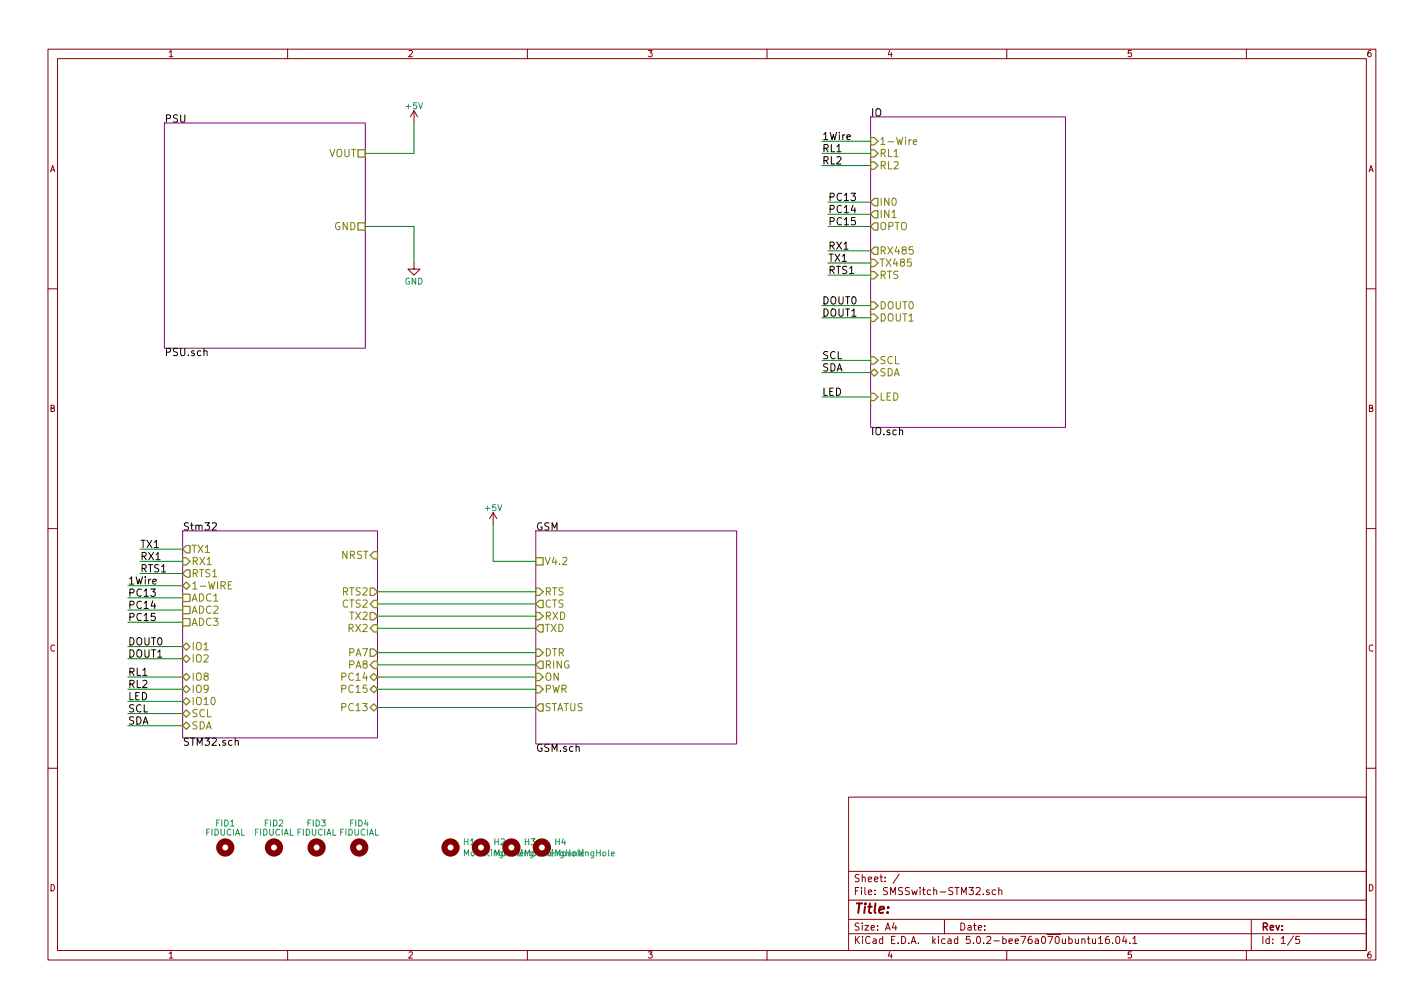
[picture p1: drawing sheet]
<svg xmlns="http://www.w3.org/2000/svg" width="297mm" height="210mm" viewBox="0 0 297 210" stroke-linecap="round" stroke-linejoin="round" font-family="sans-serif">
<g fill="none" stroke="#840000" stroke-width=".21">
<path d="M10 10.3h277v189.9h-277zM12 12.2h273v186.1h-273zM60 10.3v1.9M110 10.3v1.9M160 10.3v1.9M210 10.3v1.9M260 10.3v1.9M86.4 23.1l-.8 1.3M86.4 23.1v2.5M86.4 23.1l.7 1.3M86.4 54.9v1.2h1.2l-1.2 1.3-1.3-1.3h1.3M10 60.2h2"/>
<path d="M285 60.2h2M10 110.3h2M102.9 106.9l-.8 1.3M102.9 106.9v2.6M102.9 106.9l.7 1.3M285 110.3h2M10 160.2h2M177 166.3h108v32h-108zM285 160.2h2M60 198.3v1.9M110 198.3v1.9M160 198.3v1.9"/>
<path d="M177 194.8h108M177 191.8h108M177 187.8h108M177 181.8h108M186.5 192.5l-.4 1h1M186.8 193v1M187.6 182.3l-1.3 2M197 191.8v3M205.1 186.5v.1M206.3 185.7l-.3-.1-.2 .2v.2l.5 .2v.3h-.5M207.7 185.7l-.4-.1-.3 .3v.6l.3 .1 .4-.1M208.3 185.7l.2-.1 .4 .1 .1 .9"/>
<path d="M208.3 185.1v1.5M210 198.3v1.9M226.8 195.8h.6M227 195.3v1.3l.4 .2M227.9 195.8v.9l.4 .1 .2-.1M228.5 195.8v1M229.2 195.8l.4-.5v1.5M229.2 196.8h.8M231.3 195.3l-.4 .1a.96 .96 0 0 0 0 1.4l.5-.1v-.5l-.2-.3-.5 .1-.1 .2M232.1 196.7v.1M232.9 195.5l.3-.2a.86 .86 0 0 1-.1 1.5l-.2-.1-.2-.4zM234.5 195.2l-.3 1.1h.9"/>
<path d="M234.9 195.8v1M235.7 196.7v.1M236.3 195.8l.4-.5v1.5M236.3 196.8h.9M260 198.3v1.9M261 191.8v6.5M269.8 195.2l-1.2 2M271 195.3h-.7v.7h.7l.1 .2-.1 .5-.2 .1-.5-.1"/>
</g>
<path d="M34.3 25.6h41.9v47h-41.9zM181.6 24.4h40.6v64.7h-40.6zM38.1 110.7h40.6v43.2h-40.6zM111.8 110.7h41.9v44.5h-41.9z" fill="none" stroke="#840084" stroke-width=".21"/>
<path d="M42.5 73.3l.3-.1h.3l.1 1M44.3 109.2l.5-.2 .3 .2v.3l-.9 1.1h.9M49 154.6l.3-.1h.3l.1 1" fill="none" stroke="#000" stroke-width=".21"/>
<g fill="none" stroke="#848400" stroke-width=".25">
<path d="M74.7 31.2h1.5v1.6h-1.5zM181.6 28.7h.8l.7 .8-.7 .7h-.8zM181.6 31.2h.8l.7 .8-.7 .8h-.8zM181.6 33.8h.8l.7 .7-.7 .8h-.8zM74.7 46.5h1.5v1.5h-1.5zM181.6 54.1h.8l.7 .8-.7 .7h-.8zM181.6 56.6h.8l.7 .8-.7 .8h-.8zM182.4 41.4h.7v1.5h-.7l-.8-.7zM182.4 43.9h.7v1.6h-.7l-.8-.8zM182.4 46.5h.7v1.5h-.7l-.8-.8zM182.4 51.6h.7v1.5h-.7l-.8-.8zM181.6 63h.8l.7 .7-.7 .8h-.8z"/>
<path d="M181.6 65.5h.8l.7 .8-.7 .8h-.8zM181.6 74.4h.8l.7 .8-.7 .7h-.8zM181.6 77.7l.8-.7 .7 .7-.7 .8zM181.6 82h.8l.7 .8-.7 .8h-.8zM38.1 116.3h.8l.7 .8-.7 .8h-.8zM38.9 113.8h.7v1.5h-.7l-.8-.8zM38.9 118.9h.7v1.5h-.7l-.8-.8zM78 115.1h.7v1.5h-.7l-.8-.8zM111.8 116.3h1.5v1.6h-1.5zM38.1 123.9h1.5v1.6h-1.5zM38.1 126.5h1.5v1.5h-1.5zM38.1 129h1.5v1.6h-1.5z"/>
<path d="M38.1 134.9l.8-.8 .7 .8-.7 .7zM38.1 137.4l.8-.8 .7 .8-.7 .8zM38.1 122.2l.8-.8 .7 .8-.7 .7zM77.2 122.7h.8l.7 .7-.7 .8h-.8zM77.2 127.8h.8l.7 .7-.7 .8h-.8zM77.2 135.4h.8l.7 .7-.7 .8h-.8zM78 130.3h.7v1.5h-.7l-.8-.7zM78 125.2h.7v1.5h-.7l-.8-.7zM78 137.9h.7v1.5h-.7l-.8-.7zM111.8 127.8h.7l.8 .7-.8 .8h-.7zM111.8 122.7h.7l.8 .7-.8 .8h-.7zM111.8 135.4h.7l.8 .7-.8 .8h-.7z"/>
<path d="M112.5 125.2h.8v1.5h-.8l-.7-.7zM112.5 130.3h.8v1.5h-.8l-.7-.7zM112.5 137.9h.8v1.5h-.8l-.7-.7zM38.1 148.8l.8-.7 .7 .7-.7 .8zM38.1 151.4l.8-.8 .7 .8-.7 .7zM38.1 141.2l.8-.7 .7 .7-.7 .8zM38.1 143.8l.8-.8 .7 .8-.7 .7zM38.1 146.3l.8-.8 .7 .8-.7 .8zM77.2 147.6l.8-.8 .7 .8-.7 .7zM77.2 141.2l.8-.7 .7 .7-.7 .8zM78 143l.7 .8-.7 .7-.8-.7zM111.8 140.5h.7l.8 .7-.8 .8h-.7z"/>
<path d="M111.8 143h.7l.8 .8-.8 .7h-.7zM111.8 147.6l.7-.8h.8v1.5h-.8z"/>
</g>
<path d="M190.5 29.6l.7-.1-.1-.3-.4-.1-.2 .2 .1 .8h.5M47.6 122h.5M48.4 121.3h-.8v1.6h.8" fill="none" stroke="#848400" stroke-width=".21"/>
<g fill="none" stroke="#008400" stroke-width=".21">
<path d="M86.4 25.6v6.4h-10.2M171.4 32h10.2M171.4 34.5h10.2M171.4 29.5h10.2M76.2 47.2h10.2v7.7M172.7 47.2h8.9M172.7 42.2h8.9M172.7 44.7h8.9M172.7 52.3h8.9M172.7 54.9h8.9M172.7 57.4h8.9M171.4 63.7h10.2"/>
<path d="M171.4 66.3h10.2M171.4 75.2h10.2M171.4 77.7h10.2M171.4 82.8h10.2M29.2 117.1h8.9M29.2 114.5h8.9M29.2 119.6h8.9M102.9 109.5v7.6h8.9M26.7 122.2h11.4M26.7 129.8h11.4M26.7 137.4h11.4M26.7 134.9h11.4"/>
<path d="M26.7 124.7h11.4M26.7 127.2h11.4M78.7 131.1h33.1M78.7 128.5h33.1M78.7 126h33.1M78.7 123.4h33.1M78.7 138.7h33.1M78.7 136.1h33.1M26.7 141.2h11.4M26.7 143.8h11.4M26.7 148.8h11.4M26.7 151.4h11.4"/>
<path d="M26.7 146.3h11.4M78.7 141.2h33.1M78.7 143.8h33.1M78.7 147.6h33.1"/>
</g>
<g fill="none" stroke="#840000" stroke-width="1.3">
<circle cx="47" cy="176.8" r="1.27"/>
<circle cx="57.1" cy="176.8" r="1.27"/>
<circle cx="66" cy="176.8" r="1.27"/>
<circle cx="74.9" cy="176.8" r="1.27"/>
<circle cx="94" cy="176.8" r="1.27"/>
<circle cx="100.3" cy="176.8" r="1.27"/>
<circle cx="106.7" cy="176.8" r="1.27"/>
<circle cx="113" cy="176.8" r="1.27"/>
</g>
<path d="M127.5 178.1l.6-.1v-.3h-.4l-.2 .2 .1 .6h.5" fill="none" stroke="#008484" stroke-width=".21"/>
<text font-size="2.8" fill="#840000" x="178" y="190.5">Title:</text>
<g font-size="2.1">
<text x="34.3" y="25.5">PSU</text>
<text x="171.4" y="29.2">1Wire</text>
<text x="181.6" y="24.3">IO</text>
<text x="171.4" y="31.7">RL1</text>
<text x="171.4" y="34.3">RL2</text>
<text x="172.7" y="41.9">PC13</text>
<text x="172.7" y="44.4">PC14</text>
<text x="172.7" y="47">PC15</text>
<text x="172.7" y="52.1">RX1</text>
<text x="172.7" y="54.6">TX1</text>
<text x="172.7" y="57.1">RTS1</text>
<text x="171.4" y="63.5">DOUT0</text>
<text x="171.4" y="66">DOUT1</text>
<text x="34.3" y="74.3">PSU.sch</text>
<text x="171.4" y="74.9">SCL</text>
<text x="171.4" y="77.5">SDA</text>
<text x="171.4" y="82.5">LED</text>
<text x="181.6" y="90.8">IO.sch</text>
<text x="38.1" y="110.6">Stm32</text>
<text x="111.8" y="110.6">GSM</text>
<text x="29.2" y="114.3">TX1</text>
<text x="29.2" y="116.8">RX1</text>
<text x="29.2" y="119.4">RTS1</text>
<text x="26.7" y="121.9">1Wire</text>
<text x="26.7" y="124.5">PC13</text>
<text x="26.7" y="127">PC14</text>
<text x="26.7" y="129.5">PC15</text>
<text x="26.7" y="137.2">DOUT1</text>
<text x="26.7" y="134.6">DOUT0</text>
<text x="26.7" y="141">RL1</text>
<text x="26.7" y="143.5">RL2</text>
<text x="26.7" y="148.6">SCL</text>
<text x="26.7" y="146">LED</text>
<text x="26.7" y="151.1">SDA</text>
<text x="38.1" y="155.5">STM32.sch</text>
<text x="111.8" y="156.8">GSM.sch</text>
</g>
<g font-size="2.1" fill="#848400">
<text x="68.5" y="32.8">VOUT</text>
<text x="183.4" y="30.2">1-Wire</text>
<text x="183.4" y="32.8">RL1</text>
<text x="183.4" y="35.3">RL2</text>
<text x="183.4" y="42.9">IN0</text>
<text x="183.4" y="45.5">IN1</text>
<text x="69.7" y="48">GND</text>
<text x="183.4" y="48">OPTO</text>
<text x="183.4" y="53.1">RX485</text>
<text x="183.4" y="55.6">TX485</text>
<text x="183.4" y="58.2">RTS</text>
<text x="183.4" y="64.5">DOUT0</text>
<text x="183.4" y="67.1">DOUT1</text>
<text x="183.4" y="75.9">SCL</text>
<text x="183.4" y="78.5">SDA</text>
<text x="183.4" y="83.6">LED</text>
<text x="39.9" y="115.3">TX1</text>
<text x="39.9" y="117.9">RX1</text>
<text x="71.2" y="116.6">NRST</text>
<text x="113.5" y="117.9">V4.2</text>
<text x="39.9" y="125.5">ADC1</text>
<text x="39.9" y="122.9">1-WIRE</text>
<text x="39.9" y="120.4">RTS1</text>
<text x="71.5" y="124.2">RTS2</text>
<text x="113.5" y="124.2">RTS</text>
<text x="39.9" y="128">ADC2</text>
<text x="39.9" y="130.6">ADC3</text>
<text x="71.5" y="126.7">CTS2</text>
<text x="72.8" y="131.8">RX2</text>
<text x="73.1" y="129.3">TX2</text>
<text x="113.5" y="129.3">RXD</text>
<text x="113.5" y="126.7">CTS</text>
<text x="113.5" y="131.8">TXD</text>
<text x="39.9" y="135.6">IO1</text>
<text x="72.8" y="136.9">PA7</text>
<text x="113.5" y="136.9">DTR</text>
<text x="39.9" y="138.2">IO2</text>
<text x="39.9" y="142">IO8</text>
<text x="71.7" y="142">PC14</text>
<text x="72.8" y="139.4">PA8</text>
<text x="113.5" y="142">ON</text>
<text x="113.5" y="139.4">RING</text>
<text x="39.9" y="149.6">SCL</text>
<text x="39.9" y="144.5">IO9</text>
<text x="39.9" y="147.1">IO10</text>
<text x="71.7" y="148.3">PC13</text>
<text x="71.7" y="144.5">PC15</text>
<text x="113.5" y="144.5">PWR</text>
<text x="113.5" y="148.3">STATUS</text>
<text x="39.9" y="152.1">SDA</text>
</g>
<g font-size="2.1" fill="#840000">
<text x="178" y="184">Sheet: /</text>
<text x="178" y="186.7">File: SMSSwitch-STM32.sch</text>
<text x="178" y="196.9">KiCad E.D.A. kicad 5.0.2-bee76a070ubuntu16.04.1</text>
<text x="178" y="194.1">Size: A4</text>
<text x="200" y="194.1">Date:</text>
<text x="263" y="194.1">Rev:</text>
<text x="263" y="196.9">Id: 1/5</text>
</g>
<g font-size="1.8" fill="#840000">
<text x="35" y="11.9">1</text>
<text x="85" y="11.9">2</text>
<text x="135" y="11.9">3</text>
<text x="185" y="11.9">4</text>
<text x="235" y="11.9">5</text>
<text x="285" y="11.9">6</text>
<text x="10.4" y="35.9">A</text>
<text x="285.4" y="35.9">A</text>
<text x="10.4" y="85.9">B</text>
<text x="285.4" y="85.9">B</text>
<text x="10.4" y="135.9">C</text>
<text x="285.4" y="135.9">C</text>
<text x="10.4" y="185.9">D</text>
<text x="285.4" y="185.9">D</text>
<text x="35" y="199.9">1</text>
<text x="85" y="199.9">2</text>
<text x="135" y="199.9">3</text>
<text x="185" y="199.9">4</text>
<text x="235" y="199.9">5</text>
<text x="285" y="199.9">6</text>
</g>
<g font-size="1.8" fill="#008484">
<text x="84.8" y="22.8">+5V</text>
<text x="84.4" y="59.4">GND</text>
<text x="101.3" y="106.6">+5V</text>
<text x="45.1" y="172.4">FID1</text>
<text x="55.2" y="172.4">FID2</text>
<text x="64.1" y="172.4">FID3</text>
<text x="73" y="172.4">FID4</text>
<text x="42.9" y="174.3">FIDUCIAL</text>
<text x="53" y="174.3">FIDUCIAL FIDUCIAL FIDUCIAL</text>
<text x="96.7" y="176.3">H1</text>
<text x="97.1" y="178.6">MountingHole</text>
<text x="103.1" y="176.3">H2</text>
<text x="103.4" y="178.6">MountingHole</text>
<text x="109.4" y="176.3">H3</text>
<text x="109.8" y="178.6">MountingHole</text>
<text x="115.8" y="176.3">H4</text>
<text x="116.1" y="178.6">MountingHole</text>
</g>
</svg>
